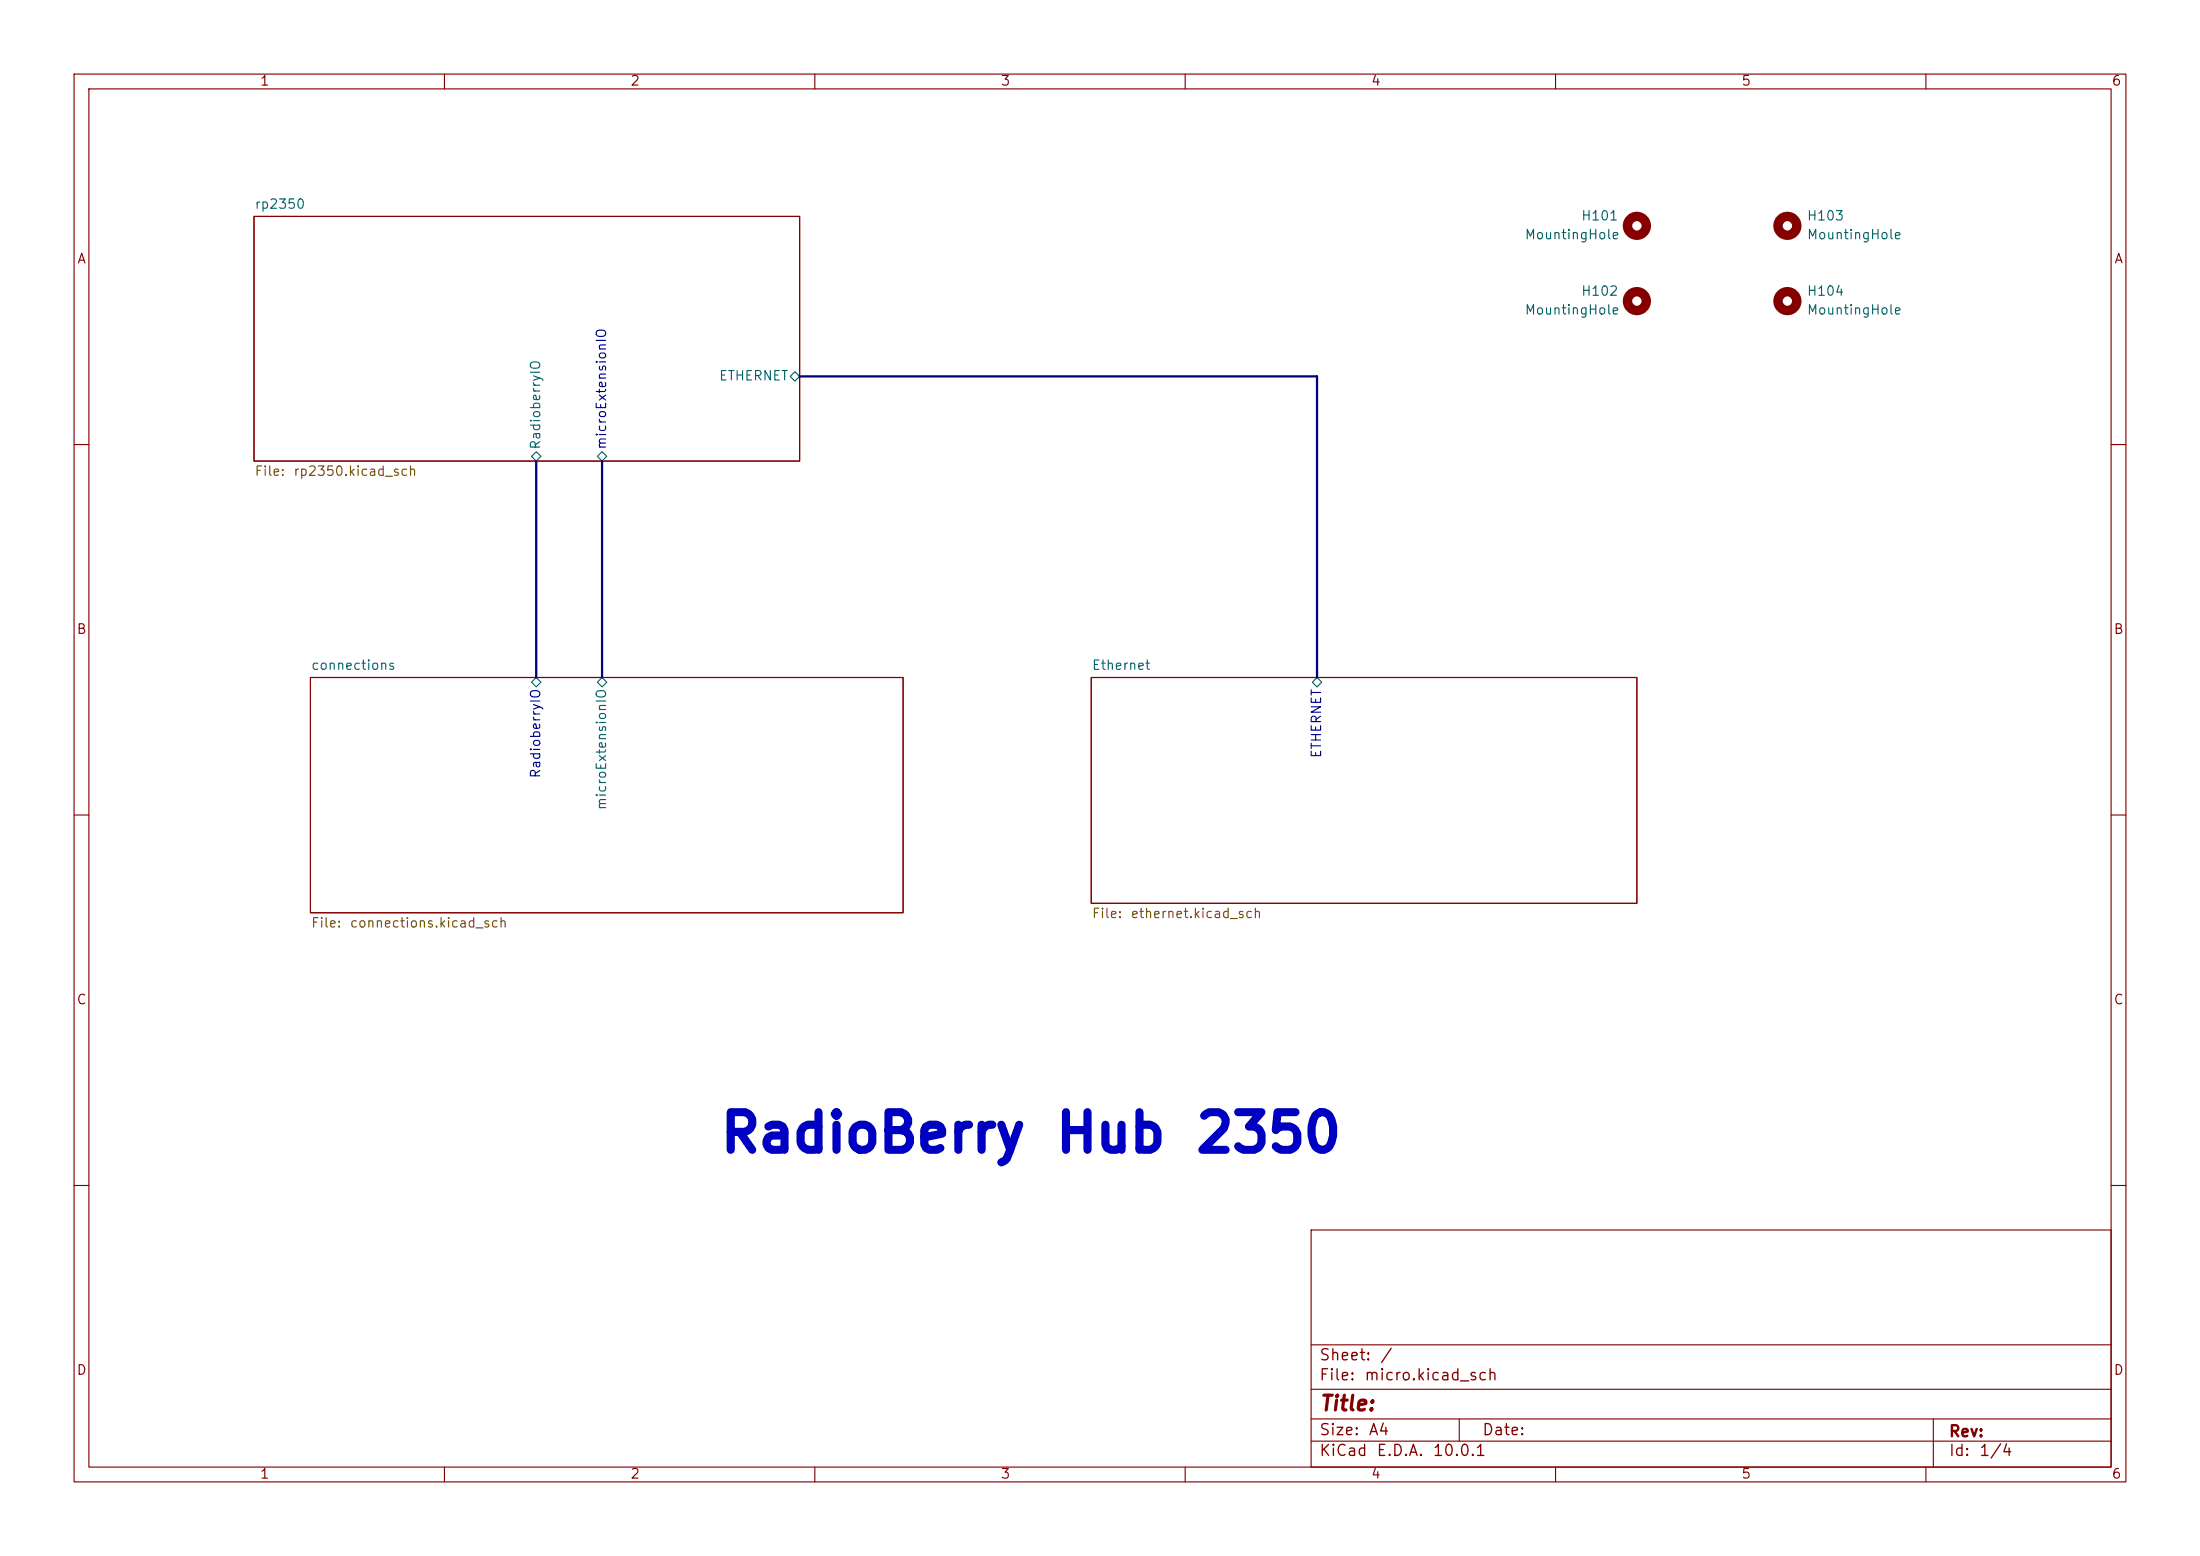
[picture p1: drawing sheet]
<svg xmlns="http://www.w3.org/2000/svg" width="297mm" height="210mm" viewBox="0 0 297 210" stroke-linecap="round" stroke-linejoin="round" font-family="sans-serif">
<g fill="none" stroke="#840000" stroke-width=".15">
<path d="M10 10h277v190h-277zM12 12h273v186h-273zM60 10v2M110 10v2M160 10v2M210 10v2M260 10v2M34.3 29.2h73.6v33h-73.6zM10 60h2M285 60h2M41.9 91.4h80v31.8h-80zM147.3 91.4h73.7v30.5h-73.7z"/>
<path d="M10 110h2M285 110h2M10 160h2M177 166h108v32h-108zM285 160h2M60 198v2M110 198v2M160 198v2M177 194.5h108M177 191.5h108M177 187.5h108M177 181.5h108"/>
<path d="M197 191.5v3M210 198v2M260 198v2M261 191.5v6.5"/>
</g>
<path d="M106.7 50.8l.6-.6 .6 .6-.6 .6zM71.8 61.6l.6-.6 .6 .6-.6 .6zM80.6 61.6l.7-.6 .6 .6-.6 .6zM71.8 92.1l.6-.7 .6 .7-.6 .6zM80.6 92.1l.7-.7 .6 .7-.6 .6zM177.2 92.1l.6-.7 .6 .7-.6 .6z" fill="none" stroke="#006464" stroke-width=".15"/>
<g fill="none" stroke="#840000" stroke-width="1.3">
<circle cx="221" cy="30.5" r="1.27"/>
<circle cx="241.3" cy="30.5" r="1.27"/>
<circle cx="221" cy="40.6" r="1.27"/>
<circle cx="241.3" cy="40.6" r="1.27"/>
</g>
<path d="M107.9 50.8h69.9v40.6M72.4 62.2v29.2M81.3 62.2v29.2" fill="none" stroke="#000084" stroke-width=".3"/>
<text font-size="5.1" fill="#0000c2" x="96.9" y="156.7">RadioBerry Hub 2350</text>
<text font-size="2" fill="#840000" x="178" y="190.9">Title:</text>
<g font-size="1.5" fill="#840000">
<text x="178" y="184">Sheet:</text>
<text x="186.2" y="184">/</text>
<text x="178" y="186.7">File:</text>
<text x="184.1" y="186.7">micro.kicad_sch</text>
<text x="178" y="196.9">KiCad</text>
<text x="178" y="194.1">Size:</text>
<text x="184.7" y="194.1">A4</text>
<text x="185.7" y="196.9">E.D.A.</text>
<text x="193.3" y="196.9">10.0.1</text>
<text x="200" y="194.1">Date:</text>
<text x="263" y="194.3">Rev:</text>
<text x="263" y="196.9">Id:</text>
<text x="267.1" y="196.9">1/4</text>
</g>
<g font-size="1.3" fill="#840000">
<text x="35" y="11.9">1</text>
<text x="85" y="11.9">2</text>
<text x="135" y="11.9">3</text>
<text x="185" y="11.9">4</text>
<text x="235" y="11.9">5</text>
<text x="285" y="11.9">6</text>
<text x="10.3" y="35.9">A</text>
<text x="285.3" y="35.9">A</text>
<text x="10.3" y="85.9">B</text>
<text x="285.3" y="85.9">B</text>
<text x="10.3" y="135.9">C</text>
<text x="285.3" y="135.9">C</text>
<text x="10.3" y="185.9">D</text>
<text x="285.3" y="185.9">D</text>
<text x="35" y="199.9">1</text>
<text x="85" y="199.9">2</text>
<text x="135" y="199.9">3</text>
<text x="185" y="199.9">4</text>
<text x="235" y="199.9">5</text>
<text x="285" y="199.9">6</text>
</g>
<g font-size="1.3" fill="#006464">
<text x="34.3" y="28.5">rp2350</text>
<text x="205.7" y="32.6">MountingHole</text>
<text x="213.4" y="30.1">H101</text>
<text x="243.8" y="30.1">H103</text>
<text x="243.8" y="32.6">MountingHole</text>
<text x="213.4" y="40.2">H102</text>
<text x="243.8" y="40.2">H104</text>
<text x="205.7" y="42.8">MountingHole</text>
<text x="243.8" y="42.8">MountingHole</text>
<text x="97" y="51.7">ETHERNET</text>
<text x="73.3" y="60.8" transform="rotate(-90 73.3 60.8)">RadioberryIO</text>
<text x="41.9" y="90.7">connections</text>
<text x="147.3" y="90.7">Ethernet</text>
<text x="82.1" y="109.4" transform="rotate(-90 82.1 109.4)">microExtensionIO</text>
</g>
<g font-size="1.3" fill="#725600">
<text x="34.3" y="64.5">File:</text>
<text x="39.5" y="64.5">rp2350.kicad_sch</text>
<text x="41.9" y="125.5">File:</text>
<text x="47.1" y="125.5">connections.kicad_sch</text>
<text x="147.3" y="124.2">File:</text>
<text x="152.5" y="124.2">ethernet.kicad_sch</text>
</g>
<g font-size="1.3" fill="#000084">
<text x="82.1" y="60.8" transform="rotate(-90 82.1 60.8)">microExtensionIO</text>
<text x="73.3" y="105.1" transform="rotate(-90 73.3 105.1)">RadioberryIO</text>
<text x="178.7" y="102.4" transform="rotate(-90 178.7 102.4)">ETHERNET</text>
</g>
</svg>
